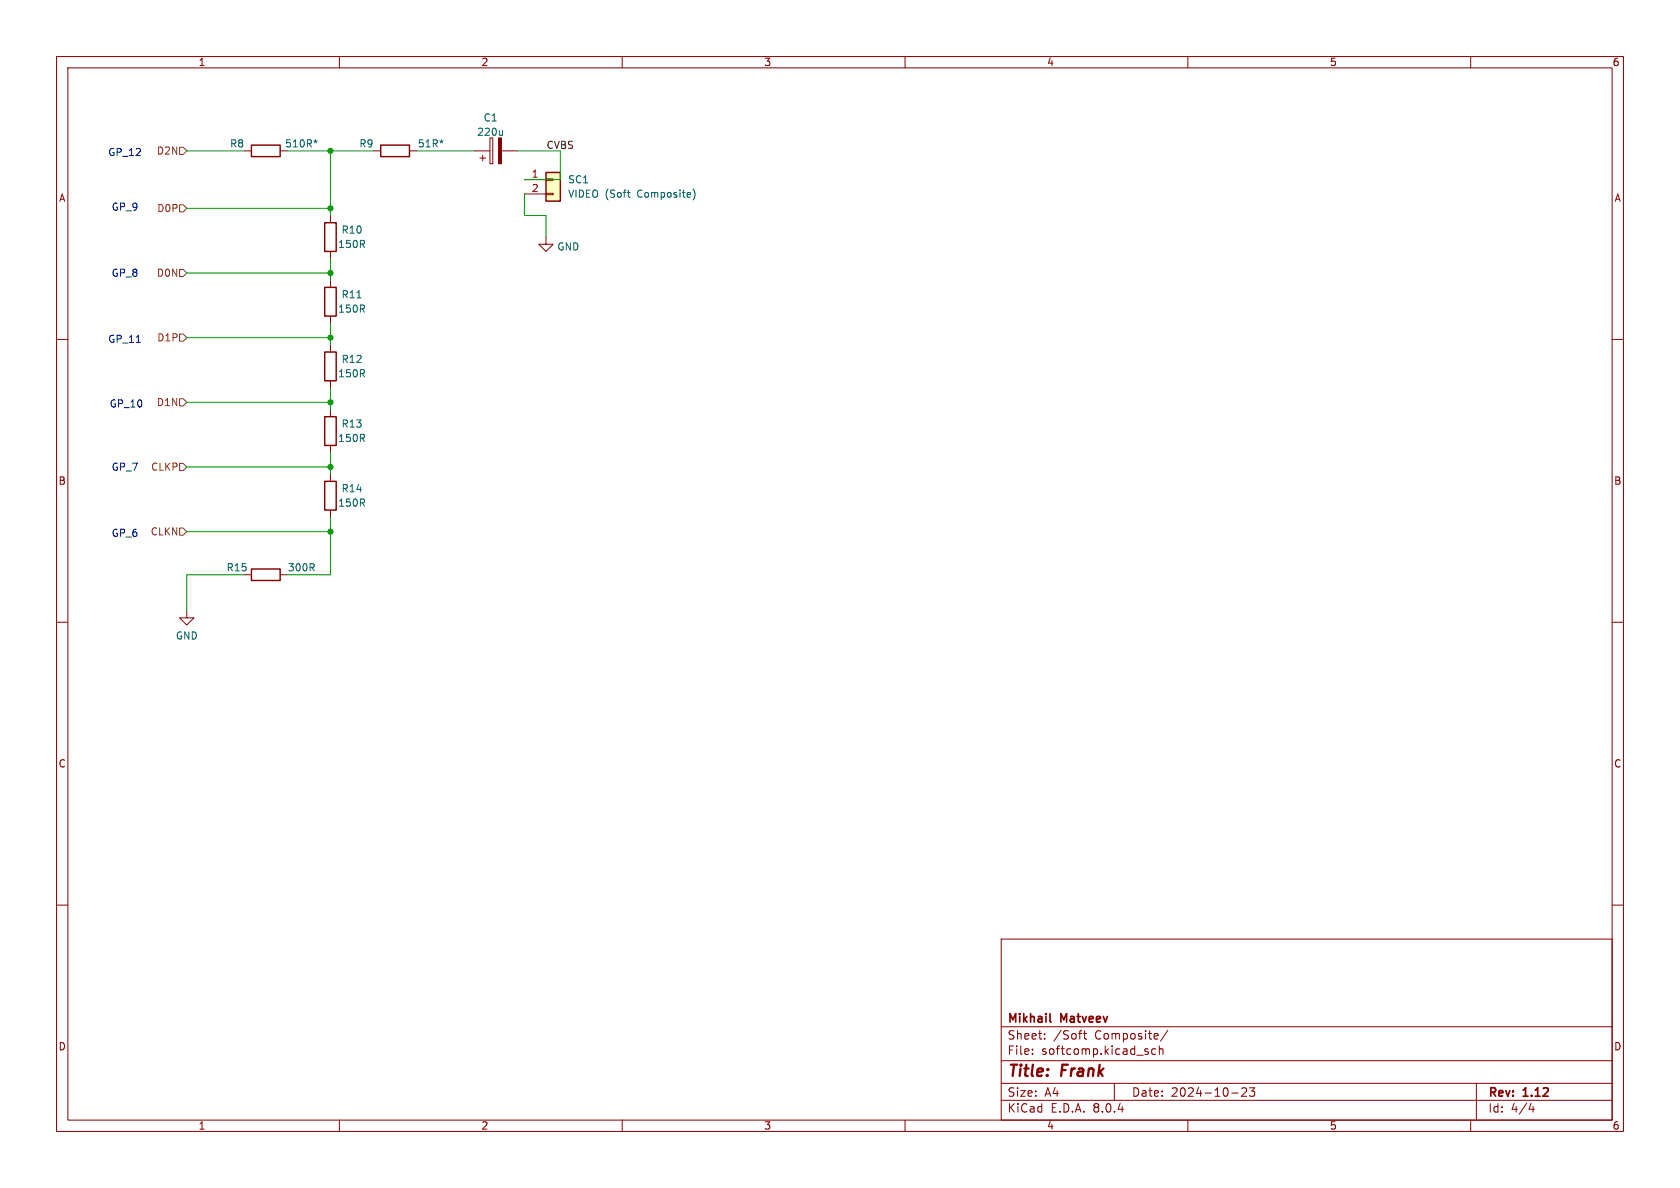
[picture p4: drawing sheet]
<svg xmlns="http://www.w3.org/2000/svg" width="297mm" height="210mm" viewBox="0 0 297 210" stroke-linecap="round" stroke-linejoin="round" font-family="sans-serif">
<g fill="none" stroke="#840000" stroke-width=".18">
<path d="M10 10h277v190h-277zM12 12h273v186h-273zM60 10v2M110 10v2M160 10v2M210 10v2M260 10v2M10 60h2M96.5 41.9v1.3h1.3l-1.3 1.3-1.3-1.3h1.3M285 60h2M58.4 72.4v1.3M58.4 78.7v1.3"/>
<path d="M10 110h2M33 108v1.2h1.3l-1.3 1.3-1.3-1.3h1.3M43.2 101.6h1.2M49.5 101.6h1.3M285 110h2M10 160h2M285 160h2M177 166h108v32h-108zM60 198v2M110 198v2M160 198v2M177 194.5h108"/>
<path d="M177 191.5h108M177 187.5h108M177 181.5h108M182.5 186.3v.1M182.5 185.5v.1M184.7 183.6v.1M184.7 182.8v.1M190.7 182.7h.5M191.1 182.2h.1M191.5 182.7h.6M191.7 182.2v1.3l.4 .2M197 191.5v3"/>
<path d="M203 186v.3M204.3 185.5l-.4-.1-.3 .3v.4l.1 .2h.6M205 185.5l.2-.1 .3 .1 .1 .9M205 184.9v1.5M206.5 182.1l-1.3 2M210 198v2M217.7 193.2h1.2M219.5 192.4l.6-.1 .2 .1 .1 .3-.9 1.1h.9M220.9 192.3h.9l-.5 .6 .4 .1v.7l-.2 .1h-.4l-.2-.1M260 198v2M261 191.5v6.5M270.7 195l-.4 1.1h.9"/>
<path d="M271 195.6v1"/>
</g>
<path d="M185.6 180.5l.2 .2" fill="none" stroke="#840000" stroke-width=".3"/>
<path d="M57.4 73.7h2v5h-2zM44.4 100.6h5.1v2h-5.1z" fill="none" stroke="#840000" stroke-width=".25"/>
<path d="M96.5 30.5h2.6v5.1h-2.6z" fill="#ffffc2"/>
<g fill="none" stroke="#840000" stroke-width=".18">
<path d="M43.2 26.7h1.2M49.5 26.7h1.3M58.4 38.1v1.3M66 26.7h1.3M72.4 26.7h1.3M83.8 26.7h2.8M84.8 27.9h1.1M85.3 27.4v1M86.6 24.4h.5v4.6h-.5zM88.6 26.7h2.8M92.7 31.8h3.8M92.7 34.3h3.8"/>
<path d="M96.5 34.2h1.3v.2h-1.3zM96.5 31.6h1.3v.3h-1.3zM58.4 44.5v1.2M58.4 49.5v1.3M58.4 55.9v1.3M58.4 61v1.2M58.4 67.3v1.3M58.4 83.8v1.3M58.4 90.2v1.2"/>
</g>
<path d="M44.4 25.7h5.1v2h-5.1zM57.4 39.4h2v5.1h-2zM67.3 25.7h5.1v2h-5.1zM96.5 30.5h2.6v5.1h-2.6zM57.4 50.8h2v5.1h-2zM57.4 62.2h2v5.1h-2zM57.4 85.1h2v5.1h-2z" fill="none" stroke="#840000" stroke-width=".25"/>
<path d="M55.5 24.9l.3 .1M55.8 24.7v.3M55.8 25l-.2 .3M55.8 25l.2 .3M56.1 24.9l-.3 .1M78.3 24.9l-.3 .1M88.8 23.1v.8M88.8 23.8l-.2 .1M110.9 34h.5M111.3 34.9h.1M122.5 33.4a1.46 1.46 0 0 1 0 2M63.1 52.6h.7" fill="none" stroke="#006464" stroke-width=".18"/>
<path d="M88.1 24.4h.5v4.6h-.5z" fill="#840000" stroke="#840000" stroke-width=".18"/>
<path d="M31.7 26h.7l.6 .7-.6 .6h-.7zM31.7 36.2h.7l.6 .6-.6 .7h-.7zM31.7 59.1h.7l.6 .6-.6 .6h-.7zM31.7 47.6h.7l.6 .7-.6 .6h-.7zM31.7 70.5h.7l.6 .6-.6 .7h-.7zM31.7 93.3h.7l.6 .7-.6 .6h-.7zM31.7 81.9h.7l.6 .7-.6 .6h-.7z" fill="none" stroke="#725600" stroke-width=".18"/>
<path d="M24.1 60.5h.7" fill="none" stroke="#0000c2" stroke-width=".18"/>
<g fill="none" stroke="#009600" stroke-width=".18">
<path d="M33 26.7h10.2M33 36.8h25.4M50.8 26.7h15.2M58.4 26.7v11.4M73.7 26.7h10.1M91.4 26.7h7.7v5.1h-6.4M92.7 34.3v3.8h3.8v3.8M33 48.3h25.4M33 59.7h25.4M58.4 45.7v3.8M58.4 57.2v3.8M33 71.1h25.4"/>
<path d="M58.4 68.6v3.8M33 82.6h25.4M33 94h25.4M58.4 80v3.8M58.4 91.4v10.2h-7.6M43.2 101.6h-10.2v6.4"/>
</g>
<g fill="#009600" stroke="#009600" stroke-width=".18">
<circle cx="58.4" cy="59.7" r=".46"/>
<circle cx="58.4" cy="48.3" r=".46"/>
<circle cx="58.4" cy="36.8" r=".46"/>
<circle cx="58.4" cy="26.7" r=".46"/>
<circle cx="58.4" cy="94" r=".46"/>
<circle cx="58.4" cy="82.6" r=".46"/>
<circle cx="58.4" cy="71.1" r=".46"/>
</g>
<g font-size="2.8" fill="#840000">
<text x="178" y="190.9">Title:</text>
<text x="187.7" y="190.9">Frank</text>
</g>
<g font-size="2.1" fill="#840000">
<text x="178" y="184">Sheet:</text>
<text x="178" y="181.2">Mikhail</text>
<text x="186.2" y="184">/Soft</text>
<text x="187.6" y="181.2">Matveev</text>
<text x="193.6" y="184">Composite/</text>
<text x="178" y="186.7">File:</text>
<text x="184.1" y="186.7">softcomp.kicad_sch</text>
<text x="178" y="196.9">KiCad</text>
<text x="178" y="194.1">Size:</text>
<text x="184.7" y="194.1">A4</text>
<text x="185.7" y="196.9">E.D.A.</text>
<text x="193.3" y="196.9">8.0.4</text>
<text x="200" y="194.1">Date:</text>
<text x="207" y="194.1">2024-10-23</text>
<text x="263" y="194.3">Rev:</text>
<text x="263" y="196.9">Id:</text>
<text x="267.1" y="196.9">4/4</text>
<text x="269.4" y="194.3">1.12</text>
</g>
<g font-size="1.8" fill="#840000">
<text x="35" y="11.9">1</text>
<text x="85" y="11.9">2</text>
<text x="135" y="11.9">3</text>
<text x="185" y="11.9">4</text>
<text x="235" y="11.9">5</text>
<text x="285" y="11.9">6</text>
<text x="10.3" y="35.9">A</text>
<text x="285.3" y="35.9">A</text>
<text x="10.3" y="85.9">B</text>
<text x="285.3" y="85.9">B</text>
<text x="10.3" y="135.9">C</text>
<text x="285.3" y="135.9">C</text>
<text x="10.3" y="185.9">D</text>
<text x="285.3" y="185.9">D</text>
<text x="35" y="199.9">1</text>
<text x="85" y="199.9">2</text>
<text x="135" y="199.9">3</text>
<text x="185" y="199.9">4</text>
<text x="235" y="199.9">5</text>
<text x="285" y="199.9">6</text>
</g>
<g font-size="1.8" fill="#006464">
<text x="85.4" y="21.7">C1</text>
<text x="40.6" y="26.3">R8</text>
<text x="50.3" y="26.3">510R*</text>
<text x="63.4" y="26.3">R9</text>
<text x="73.8" y="26.3">51R*</text>
<text x="84.3" y="24.2">220u</text>
<text x="100.3" y="35.2">VIDEO (Soft</text>
<text x="100.3" y="32.6">SC1</text>
<text x="112.8" y="35.2">Composite)</text>
<text x="60.3" y="41.5">R10</text>
<text x="59.7" y="44">150R</text>
<text x="98.4" y="44.5">GND</text>
<text x="60.3" y="52.9">R11</text>
<text x="59.7" y="55.5">150R</text>
<text x="60.3" y="64.4">R12</text>
<text x="59.7" y="66.9">150R</text>
<text x="60.3" y="75.8">R13</text>
<text x="59.7" y="78.3">150R</text>
<text x="59.7" y="89.8">150R</text>
<text x="60.3" y="87.2">R14</text>
<text x="40" y="101.2">R15</text>
<text x="50.8" y="101.2">300R</text>
<text x="31" y="113.3">GND</text>
</g>
<g font-size="1.8" fill="#0000c2">
<text x="19" y="27.8">GP_12</text>
<text x="19.6" y="37.4">GP_9</text>
<text x="19.6" y="49.1">GP_8</text>
<text x="19" y="60.8">GP_11</text>
<text x="19.3" y="72.2">GP_10</text>
<text x="19.6" y="83.4">GP_7</text>
<text x="19.6" y="95.1">GP_6</text>
</g>
<g font-size="1.8" fill="#725600">
<text x="27.6" y="27.5">D2N</text>
<text x="27.7" y="37.7">D0P</text>
<text x="27.6" y="49.1">D0N</text>
<text x="27.7" y="60.6">D1P</text>
<text x="27.6" y="72">D1N</text>
<text x="26.6" y="83.4">CLKP</text>
<text x="26.5" y="94.8">CLKN</text>
</g>
<text font-size="1.8" fill="#0f0f0f" x="96.5" y="26.4">CVBS</text>
<g font-size="1.8" fill="#a90000">
<text x="93.9" y="31.5">1</text>
<text x="93.9" y="34">2</text>
</g>
</svg>
